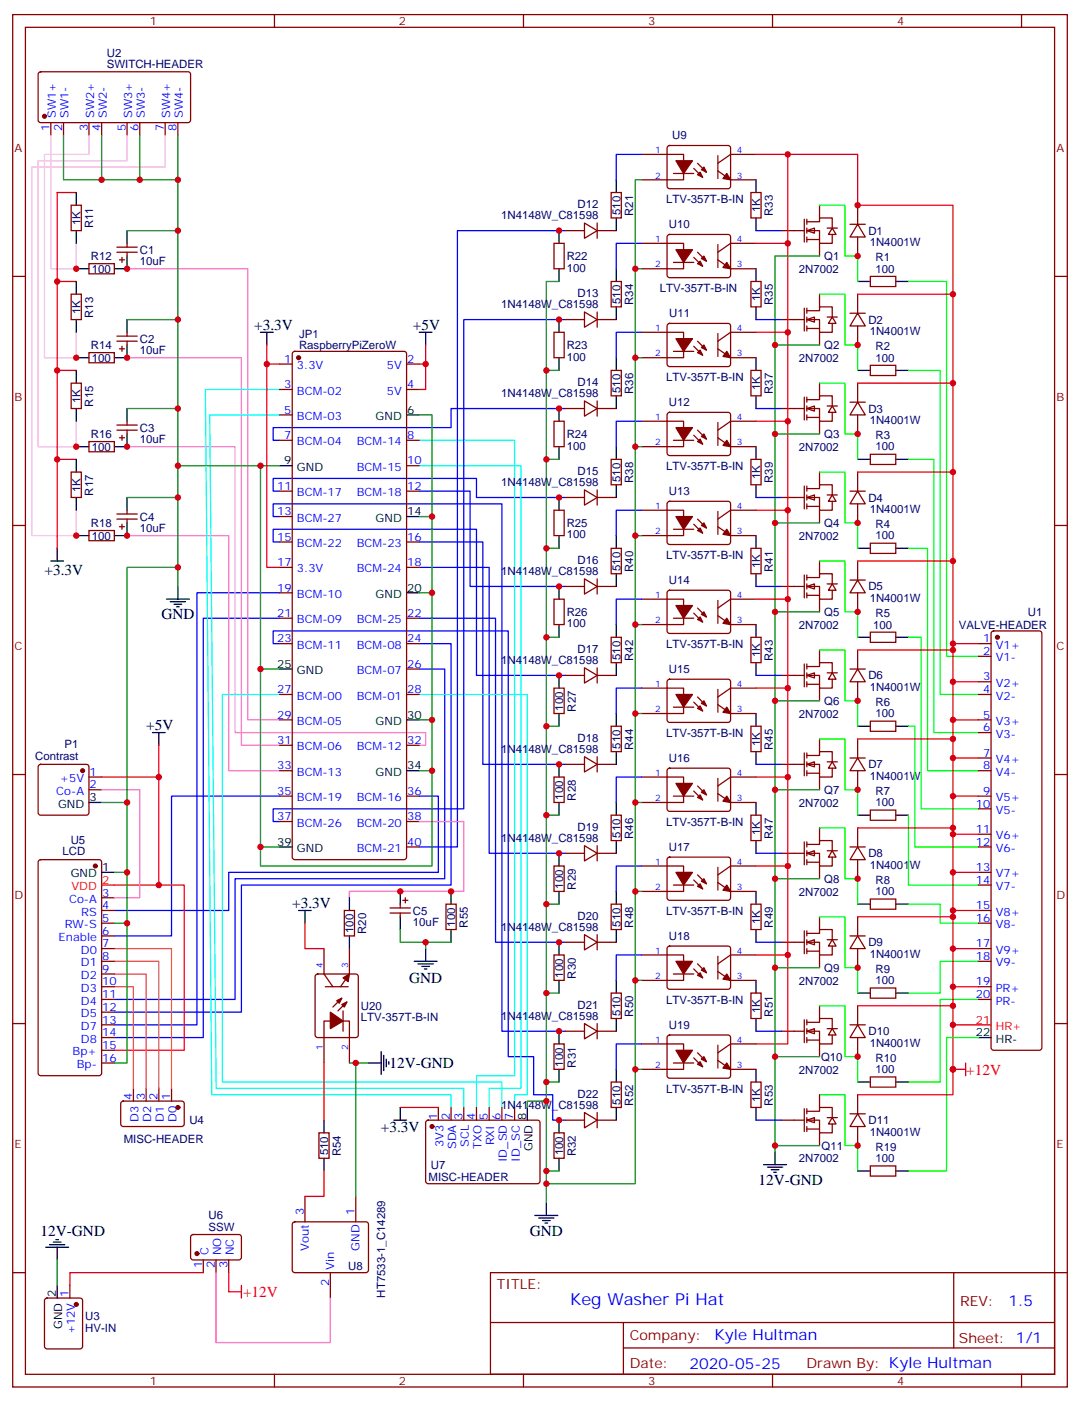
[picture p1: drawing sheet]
# EasyEDA schematic KegWasher_1.5_Schematic.json
TITLE: Keg Washer Pi Hat; REV: 1.5; Date: 2020-05-25; Sheet: 1/1; Drawn By: Kyle Hultman; Company: Kyle Hultman

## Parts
C1  10uF  [CAP-SMD_L3.2-W1.6-R-RD]
C2  10uF  [CAP-SMD_L3.2-W1.6-R-RD]
C3  10uF  [CAP-SMD_L3.2-W1.6-R-RD]
C4  10uF  [CAP-SMD_L3.2-W1.6-R-RD]
C5  10uF  [CAP-SMD_L3.2-W1.6-R-RD]
D1  1N4001W  [SOD-123F_L2.8-W1.8-LS3.7-RD]
D2  1N4001W  [SOD-123F_L2.8-W1.8-LS3.7-RD]
D3  1N4001W  [SOD-123F_L2.8-W1.8-LS3.7-RD]
D4  1N4001W  [SOD-123F_L2.8-W1.8-LS3.7-RD]
D5  1N4001W  [SOD-123F_L2.8-W1.8-LS3.7-RD]
D6  1N4001W  [SOD-123F_L2.8-W1.8-LS3.7-RD]
D7  1N4001W  [SOD-123F_L2.8-W1.8-LS3.7-RD]
D8  1N4001W  [SOD-123F_L2.8-W1.8-LS3.7-RD]
D9  1N4001W  [SOD-123F_L2.8-W1.8-LS3.7-RD]
D10  1N4001W  [SOD-123F_L2.8-W1.8-LS3.7-RD]
D11  1N4001W  [SOD-123F_L2.8-W1.8-LS3.7-RD]
D12  1N4148W_C81598  [SOD-123_L2.8-W1.8-LS3.7-RD]
D13  1N4148W_C81598  [SOD-123_L2.8-W1.8-LS3.7-RD]
D14  1N4148W_C81598  [SOD-123_L2.8-W1.8-LS3.7-RD]
D15  1N4148W_C81598  [SOD-123_L2.8-W1.8-LS3.7-RD]
D16  1N4148W_C81598  [SOD-123_L2.8-W1.8-LS3.7-RD]
D17  1N4148W_C81598  [SOD-123_L2.8-W1.8-LS3.7-RD]
D18  1N4148W_C81598  [SOD-123_L2.8-W1.8-LS3.7-RD]
D19  1N4148W_C81598  [SOD-123_L2.8-W1.8-LS3.7-RD]
D20  1N4148W_C81598  [SOD-123_L2.8-W1.8-LS3.7-RD]
D21  1N4148W_C81598  [SOD-123_L2.8-W1.8-LS3.7-RD]
D22  1N4148W_C81598  [SOD-123_L2.8-W1.8-LS3.7-RD]
JP1  RaspberryPiZeroW  [2X20-SHROUDED]
P1  Contrast  [3P]
Q1  2N7002  [SOT-23-3_L2.9-W1.3-P1.90-LS2.4-BR]
Q2  2N7002  [SOT-23-3_L2.9-W1.3-P1.90-LS2.4-BR]
Q3  2N7002  [SOT-23-3_L2.9-W1.3-P1.90-LS2.4-BR]
Q4  2N7002  [SOT-23-3_L2.9-W1.3-P1.90-LS2.4-BR]
Q5  2N7002  [SOT-23-3_L2.9-W1.3-P1.90-LS2.4-BR]
Q6  2N7002  [SOT-23-3_L2.9-W1.3-P1.90-LS2.4-BR]
Q7  2N7002  [SOT-23-3_L2.9-W1.3-P1.90-LS2.4-BR]
Q8  2N7002  [SOT-23-3_L2.9-W1.3-P1.90-LS2.4-BR]
Q9  2N7002  [SOT-23-3_L2.9-W1.3-P1.90-LS2.4-BR]
Q10  2N7002  [SOT-23-3_L2.9-W1.3-P1.90-LS2.4-BR]
Q11  2N7002  [SOT-23-3_L2.9-W1.3-P1.90-LS2.4-BR]
R1  100  [R0805]
R2  100  [R0805]
R3  100  [R0805]
R4  100  [R0805]
R5  100  [R0805]
R6  100  [R0805]
R7  100  [R0805]
R8  100  [R0805]
R9  100  [R0805]
R10  100  [R0805]
R11  1K  [R0603]
R12  100  [R0805]
R13  1K  [R0603]
R14  100  [R0805]
R15  1K  [R0603]
R16  100  [R0805]
R17  1K  [R0603]
R18  100  [R0805]
R19  100  [R0805]
R20  100  [R0805]
R21  510  [R0603]
R22  100  [R0805]
R23  100  [R0805]
R24  100  [R0805]
R25  100  [R0805]
R26  100  [R0805]
R27  100  [R0805]
R28  100  [R0805]
R29  100  [R0805]
R30  100  [R0805]
R31  100  [R0805]
R32  100  [R0805]
R33  1K  [R0603]
R34  510  [R0603]
R35  1K  [R0603]
R36  510  [R0603]
R37  1K  [R0603]
R38  510  [R0603]
R39  1K  [R0603]
R40  510  [R0603]
R41  1K  [R0603]
R42  510  [R0603]
R43  1K  [R0603]
R44  510  [R0603]
R45  1K  [R0603]
R46  510  [R0603]
R47  1K  [R0603]
R48  510  [R0603]
R49  1K  [R0603]
R50  510  [R0603]
R51  1K  [R0603]
R52  510  [R0603]
R53  1K  [R0603]
R54  510  [R0603]
R55  100  [R0805]
U1  VALVE-HEADER  [PIN_HEADER_STRAIGHT_1X22_PITCH2.54MM]
U2  SWITCH-HEADER  [HDR-M-2.54_1X8]
U3  HV-IN  [2P]
U4  MISC-HEADER  [HDR-M-2.54_1X4]
U5  LCD  [HDR-M-2.54_1X16]
U6  SSW  [3P]
U7  MISC-HEADER  [HDR-M-2.54_1X8]
U8  HT7533-1_C14289  [SOT-89-3_L4.5-W2.5-P1.50-LS4.2-BR]
U9  LTV-357T-B-IN  [SOP-4_L3.9-W4.4-P2.54-LS7.0-TL]
U10  LTV-357T-B-IN  [SOP-4_L3.9-W4.4-P2.54-LS7.0-TL]
U11  LTV-357T-B-IN  [SOP-4_L3.9-W4.4-P2.54-LS7.0-TL]
U12  LTV-357T-B-IN  [SOP-4_L3.9-W4.4-P2.54-LS7.0-TL]
U13  LTV-357T-B-IN  [SOP-4_L3.9-W4.4-P2.54-LS7.0-TL]
U14  LTV-357T-B-IN  [SOP-4_L3.9-W4.4-P2.54-LS7.0-TL]
U15  LTV-357T-B-IN  [SOP-4_L3.9-W4.4-P2.54-LS7.0-TL]
U16  LTV-357T-B-IN  [SOP-4_L3.9-W4.4-P2.54-LS7.0-TL]
U17  LTV-357T-B-IN  [SOP-4_L3.9-W4.4-P2.54-LS7.0-TL]
U18  LTV-357T-B-IN  [SOP-4_L3.9-W4.4-P2.54-LS7.0-TL]
U19  LTV-357T-B-IN  [SOP-4_L3.9-W4.4-P2.54-LS7.0-TL]
U20  LTV-357T-B-IN  [SOP-4_L3.9-W4.4-P2.54-LS7.0-TL]

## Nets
12V-GND: Q1.2(S) Q2.2(S) Q3.2(S) Q4.2(S) Q5.2(S) Q6.2(S) Q7.2(S) Q8.2(S) Q9.2(S) Q10.2(S) Q11.2(S) U3.2(GND) U8.1(GND) U20.2
+3.3V: JP1.1(3.3V) JP1.17(3.3V) R11.1 R13.1 R15.1 R17.1 U7.1(3V3) U20.4
+5V: JP1.2(5V) JP1.4(5V) P1.1(+5V) U5.2(VDD) U5.15(Bp+)
+12V: D1.1(C) D2.1(C) D3.1(C) D4.1(C) D5.1(C) D6.1(C) D7.1(C) D8.1(C) D9.1(C) D10.1(C) D11.1(C) U1.1(V1+) U1.3(V2+) U1.5(V3+) U1.7(V4+) U1.9(V5+) U1.11(V6+) U1.13(V7+) U1.15(V8+) U1.17(V9+) U1.19(PR+) U1.21(HR+) U6.3(NC) U9.4 U10.4 U11.4 U12.4 U13.4 U14.4 U15.4 U16.4 U17.4 U18.4 U19.4
GND: C1.2 C2.2 C3.2 C4.2 C5.2 JP1.6(GND) JP1.9(GND) JP1.14(GND) JP1.20(GND) JP1.25(GND) JP1.30(GND) JP1.34(GND) JP1.39(GND) P1.3(GND) R22.2 R23.2 R24.2 R25.2 R26.2 R27.2 R28.2 R29.2 R30.2 R31.2 R32.2 R55.1 U2.2(SW1-) U2.4(SW2-) U2.6(SW3-) U2.8(SW4-) U5.1(GND) U5.5(RW-S) U5.16(Bp-) U7.8(GND) U9.2 U10.2 U11.2 U12.2 U13.2 U14.2 U15.2 U16.2 U17.2 U18.2 U19.2
Net-(C1-1): C1.1 JP1.29(BCM-05) R12.2
Net-(C2-1): C2.1 JP1.31(BCM-06) R14.2
Net-(C3-1): C3.1 JP1.32(BCM-12) R16.2
Net-(C4-1): C4.1 JP1.33(BCM-13) R18.2
Net-(C5-1): C5.1 JP1.38(BCM-20) R20.2 R55.2
Net-(D1-2): D1.2(A) Q1.3(D) R1.1
Net-(D2-2): D2.2(A) Q2.3(D) R2.1
Net-(D3-2): D3.2(A) Q3.3(D) R3.1
Net-(D4-2): D4.2(A) Q4.3(D) R4.1
Net-(D5-2): D5.2(A) Q5.3(D) R5.1
Net-(D6-2): D6.2(A) Q6.3(D) R6.1
Net-(D7-2): D7.2(A) Q7.3(D) R7.1
Net-(D8-2): D8.2(A) Q8.3(D) R8.1
Net-(D9-2): D9.2(A) Q9.3(D) R9.1
Net-(D10-2): D10.2(A) Q10.3(D) R10.1
Net-(D11-2): D11.2(A) Q11.3(D) R19.1
Net-(D12-1): D12.1(K) R21.1
Net-(D12-2): D12.2(A) JP1.40(BCM-21) R22.1
Net-(D13-1): D13.1(K) R34.1
Net-(D13-2): D13.2(A) JP1.37(BCM-26) R23.1
Net-(D14-1): D14.1(K) R36.1
Net-(D14-2): D14.2(A) JP1.7(BCM-04) R24.1
Net-(D15-1): D15.1(K) R38.1
Net-(D15-2): D15.2(A) JP1.11(BCM-17) R25.1
Net-(D16-1): D16.1(K) R40.1
Net-(D16-2): D16.2(A) JP1.12(BCM-18) R26.1
Net-(D17-1): D17.1(K) R42.1
Net-(D17-2): D17.2(A) JP1.15(BCM-22) R27.1
Net-(D18-1): D18.1(K) R44.1
Net-(D18-2): D18.2(A) JP1.16(BCM-23) R28.1
Net-(D19-1): D19.1(K) R46.1
Net-(D19-2): D19.2(A) JP1.18(BCM-24) R29.1
Net-(D20-1): D20.1(K) R48.1
Net-(D20-2): D20.2(A) JP1.22(BCM-25) R30.1
Net-(D21-1): D21.1(K) R50.1
Net-(D21-2): D21.2(A) JP1.13(BCM-27) R31.1
Net-(D22-1): D22.1(K) R52.1
Net-(D22-2): D22.2(A) JP1.23(BCM-11) R32.1
Net-(JP1-3): JP1.3(BCM-02) U7.2(SDA)
Net-(JP1-5): JP1.5(BCM-03) U7.3(SCL)
Net-(JP1-8): JP1.8(BCM-14) U7.4(TXO)
Net-(JP1-10): JP1.10(BCM-15) U7.5(RXI)
Net-(JP1-19): JP1.19(BCM-10) U5.13(D7)
Net-(JP1-21): JP1.21(BCM-09) U5.14(D8)
Net-(JP1-24): JP1.24(BCM-08) U5.12(D5)
Net-(JP1-26): JP1.26(BCM-07) U5.11(D4)
Net-(JP1-27): JP1.27(BCM-00) U7.6(ID_SD)
Net-(JP1-28): JP1.28(BCM-01) U7.7(ID_SC)
Net-(JP1-35): JP1.35(BCM-19) U5.6(Enable)
Net-(JP1-36): JP1.36(BCM-16) U5.4(RS)
Net-(P1-2): P1.2(Co-A) U5.3(Co-A)
Net-(Q1-1): Q1.1(G) R33.2
Net-(Q2-1): Q2.1(G) R35.2
Net-(Q3-1): Q3.1(G) R37.2
Net-(Q4-1): Q4.1(G) R39.2
Net-(Q5-1): Q5.1(G) R41.2
Net-(Q6-1): Q6.1(G) R43.2
Net-(Q7-1): Q7.1(G) R45.2
Net-(Q8-1): Q8.1(G) R47.2
Net-(Q9-1): Q9.1(G) R49.2
Net-(Q10-1): Q10.1(G) R51.2
Net-(Q11-1): Q11.1(G) R53.2
Net-(R1-2): R1.2 U1.2(V1-)
Net-(R2-2): R2.2 U1.4(V2-)
Net-(R3-2): R3.2 U1.6(V3-)
Net-(R4-2): R4.2 U1.8(V4-)
Net-(R5-2): R5.2 U1.10(V5-)
Net-(R6-2): R6.2 U1.12(V6-)
Net-(R7-2): R7.2 U1.14(V7-)
Net-(R8-2): R8.2 U1.16(V8-)
Net-(R9-2): R9.2 U1.18(V9-)
Net-(R10-2): R10.2 U1.20(PR-)
Net-(R11-2): R11.2 R12.1 U2.1(SW1+)
Net-(R13-2): R13.2 R14.1 U2.3(SW2+)
Net-(R15-2): R15.2 R16.1 U2.5(SW3+)
Net-(R17-2): R17.2 R18.1 U2.7(SW4+)
Net-(R19-2): R19.2 U1.22(HR-)
Net-(R20-1): R20.1 U20.3
Net-(R21-2): R21.2 U9.1
Net-(R33-1): R33.1 U9.3
Net-(R34-2): R34.2 U10.1
Net-(R35-1): R35.1 U10.3
Net-(R36-2): R36.2 U11.1
Net-(R37-1): R37.1 U11.3
Net-(R38-2): R38.2 U12.1
Net-(R39-1): R39.1 U12.3
Net-(R40-2): R40.2 U13.1
Net-(R41-1): R41.1 U13.3
Net-(R42-2): R42.2 U14.1
Net-(R43-1): R43.1 U14.3
Net-(R44-2): R44.2 U15.1
Net-(R45-1): R45.1 U15.3
Net-(R46-2): R46.2 U16.1
Net-(R47-1): R47.1 U16.3
Net-(R48-2): R48.2 U17.1
Net-(R49-1): R49.1 U17.3
Net-(R50-2): R50.2 U18.1
Net-(R51-1): R51.1 U18.3
Net-(R52-2): R52.2 U19.1
Net-(R53-1): R53.1 U19.3
Net-(R54-1): R54.1 U8.3(Vout)
Net-(R54-2): R54.2 U20.1
Net-(U3-1): U3.1(+12V) U6.1(C)
Net-(U4-1): U4.1(D0) U5.7(D0)
Net-(U4-2): U4.2(D1) U5.8(D1)
Net-(U4-3): U4.3(D2) U5.9(D2)
Net-(U4-4): U4.4(D3) U5.10(D3)
Net-(U6-2): U6.2(NO) U8.2(Vin)
